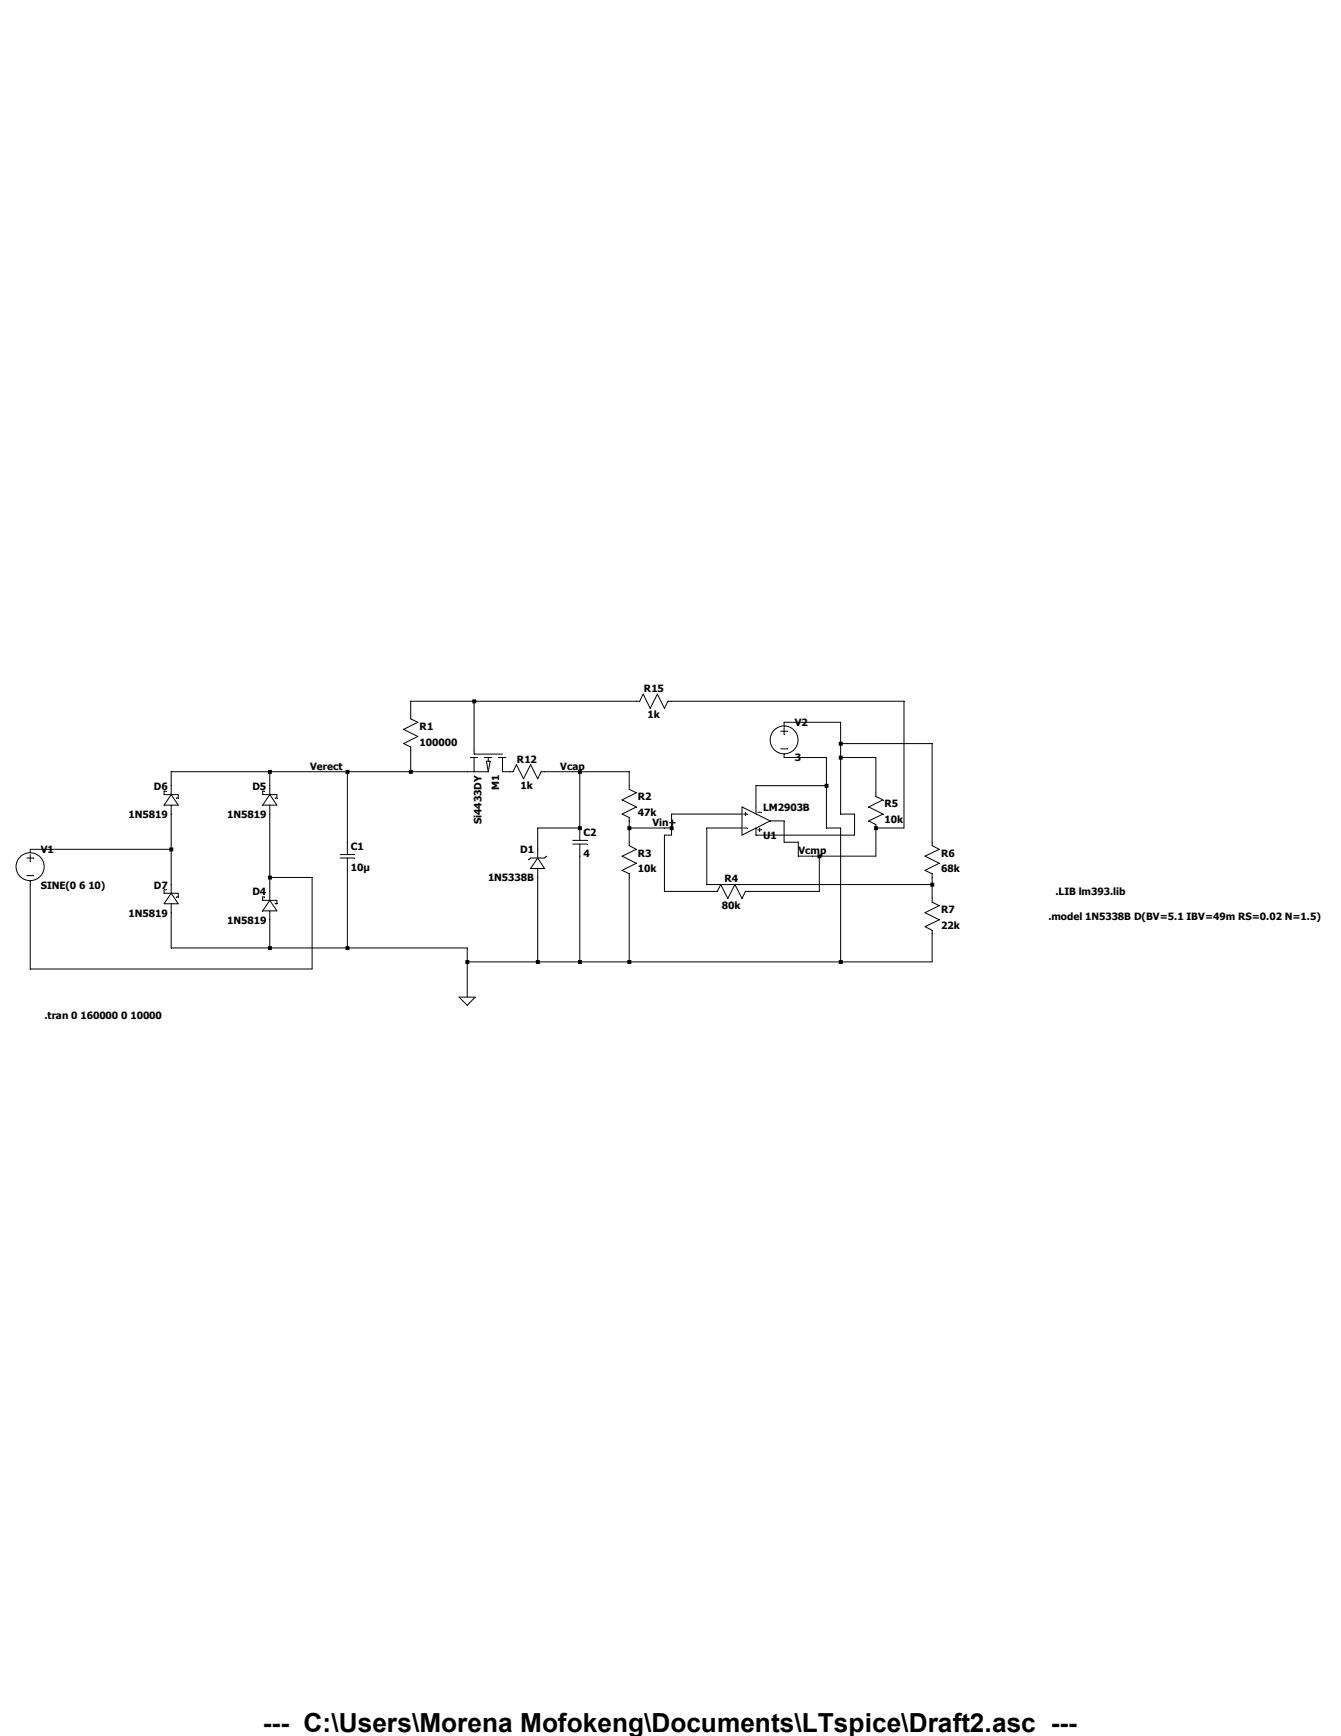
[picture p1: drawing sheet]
<svg xmlns="http://www.w3.org/2000/svg" width="216mm" height="279mm" viewBox="0 0 216 279" stroke-linecap="round" stroke-linejoin="round" font-family="sans-serif">
<g fill="none" stroke="#000" stroke-width=".16">
<path d="M76.3 112.9v8.5h4.6M125.7 117.7h1.1M126.2 116.8v-.6h9.1v14.8h2.3v3.4h-15.9v-1.1M126.2 117.1v1.1M135.3 119.7h14.8v16.4l1.1 .6-2.3 1.1 2.3 1.1-2.3 1.2 1.2 .5v4.6l1.1 .6-2.3 1.1 2.3 1.1-2.3 1.1 1.2 .6v5.1h-74.9M4.3 138.1h1.1M4.9 137.5v1.2M26.7 127.3h-.3v.6h2.3v.5h-.3M27.6 136.7h-22.7v.5M27.6 127.9l1.1 1.7h-2.3zM27.6 129.6v14.2M42.6 127.3h-.3v.6h2.3v.5h-.3"/>
<path d="M43.4 124.2v3.7M43.4 129.6v15.3M43.4 127.9l1.2 1.7h-2.3zM54.8 138.1h2.3M54.8 137.5h2.3M55.9 124.2v13.3M55.9 138.1v14.5M66.1 124.2v-4l-1.1-.5 2.3-1.2-2.3-1.1 2.3-1.2-1.2-.5v-2.8h36.9l.5-1.2 1.2 2.3 1.1-2.3 1.2 2.3 .5-1.1h38v20.4h-4.5M75.8 121.9h1.1M76.3 121.9v2.3M78.1 121.9h1.1M78.3 122.5h.6l-.3 1.7z"/>
<path d="M78.6 124.2h-51v3.7M78.6 121.9v.6M80.3 121.9h1.1M80.9 121.9v2.3h1.7l.5-1.1 1.2 2.2 1.1-2.2 1.2 2.2 .5-1.1h14.2v2.8l1.1 .6-2.2 1.1 2.2 1.2-2.2 1.1 1.1 .6v4.5l1.1 .6-2.2 1.1 2.2 1.1-2.2 1.2 1.1 .5v14.2M86.6 138.1l1.1 1.7h-2.3zM86.6 139.8v15M88 137.8l-.3 .3h-2.3l-.3 .3M92.2 135.3h2.3M92.2 135.8h2.3M93.3 124.2v11.1M93.3 135.8v19M93.3 133.3h-6.7v4.8"/>
<path d="M101.3 133.3h6.8M119.5 131h-11.4v3.4h-1.1v9.1h8.5l.5-1.1 1.2 2.2 1.1-2.2 1.2 2.2 .5-1.1h11.9v-5.7M119.5 129.9l4.5 2.2-4.5 2.3zM119.5 133.3h-5.7v9.1h36.3M119.7 133.3h.6M119.7 131h.6M120 130.7v.6M122 133.6h.6M122 130.7h.6M122.3 133.3v.6M125.7 120.5h1.1M126.2 121.4v.5h6.9v11.4h2.2v21.5"/>
<path d="M133.1 126.4h-11.4v4.6M135.3 121.9h5.7v6.3l1.2 .5-2.3 1.2 2.3 1.1-2.3 1.1 1.1 .6v5.1h-12.5v-2.2h-2.3v-3.5h-2.2M4.3 140.9h1.1M26.7 143.2h-.3v.6h2.3v.6h-.3M27.6 143.8l1.1 1.7h-2.3zM27.6 145.5v7.1h47.6v7.9M42.6 144.4h-.3v.5h2.3v.6h-.3M43.4 141.2h6.8v14.8h-45.3v-14.2M43.4 144.9l1.2 1.7h-2.3zM43.4 146.6v6M73.9 160.5h2.6l-1.3 1.3z"/>
<circle cx="126.2" cy="119.1" r="2.24"/>
<circle cx="4.9" cy="139.5" r="2.25"/>
</g>
<g fill="#000">
<path d="M74.9 154.5h.7v.7h-.7zM76 112.6h.7v.6h-.7zM86.3 154.5h.6v.7h-.6zM93 123.9h.7v.6h-.7zM93 133h.7v.6h-.7zM93 154.5h.7v.7h-.7zM101 133h.6v.6h-.6zM101 154.5h.6v.7h-.6zM107.8 133h.7v.6h-.7zM131.6 137.5h.6v.6h-.6zM132.8 126.2h.6v.6h-.6zM135 119.4h.7v.6h-.7zM135 121.6h.7v.7h-.7zM135 154.5h.7v.7h-.7zM140.7 133h.7v.6h-.7zM149.8 142.1h.6v.6h-.6z" fill-rule="evenodd"/>
<path d="M27.3 136.4h.6v.6h-.6zM43.1 123.9h.7v.6h-.7zM43.1 140.9h.7v.7h-.7zM43.1 152.3h.7v.6h-.7zM55.6 123.9h.7v.6h-.7zM55.6 152.3h.7v.6h-.7zM65.8 123.9h.7v.6h-.7z" fill-rule="evenodd"/>
</g>
<text font-size="4.2" x="42.3" y="278.7">--- C:\Users\Morena Mofokeng\Documents\LTspice\Draft2.asc ---</text>
<g font-size="1.6">
<text x="103.7" y="111.4">R15</text>
<text x="67.6" y="117.5">R1</text>
<text x="104.3" y="115.6">1k</text>
<text x="128" y="116.9">V2</text>
<text x="49.9" y="123.9">Verect</text>
<text x="67.6" y="120">100000</text>
<text x="83.2" y="122.7">R12</text>
<text x="90.2" y="123.9">Vcap</text>
<text x="128" y="122.6">3</text>
<text x="20.7" y="131.7">1N5819</text>
<text x="24.8" y="127.1">D6</text>
<text x="36.6" y="131.7">1N5819</text>
<text x="40.6" y="127.1">D5</text>
<text x="80.3" y="127.2" transform="rotate(-90 80.3 127.2)">M1</text>
<text x="83.8" y="127">1k</text>
<text x="102.7" y="128.8">R2</text>
<text x="102.7" y="131.4">47k</text>
<text x="122.9" y="130.5">LM2903B</text>
<text x="142.4" y="129.9">R5</text>
<text x="6.6" y="137.3">V1</text>
<text x="56.5" y="136.7">C1</text>
<text x="77.5" y="132.7" transform="rotate(-90 77.5 132.7)">Si4433DY</text>
<text x="83.7" y="137.3">D1</text>
<text x="93.9" y="134.5">C2</text>
<text x="93.9" y="137.9">4</text>
<text x="102.7" y="137.9">R3</text>
<text x="105" y="132.9">Vin+</text>
<text x="122.9" y="135">U1</text>
<text x="128.6" y="137.5">Vcmp</text>
<text x="142.4" y="132.5">10k</text>
<text x="151.5" y="137.9">R6</text>
<text x="6.6" y="143">SINE(0 6 10)</text>
<text x="24.8" y="143">D7</text>
<text x="56.5" y="140.2">10µ</text>
<text x="78.6" y="141.9">1N5338B</text>
<text x="102.7" y="140.4">10k</text>
<text x="116.6" y="142">R4</text>
<text x="151.5" y="140.4">68k</text>
<text x="20.7" y="147.5">1N5819</text>
<text x="36.6" y="148.7">1N5819</text>
<text x="40.6" y="144.1">D4</text>
<text x="116.2" y="146.2">80k</text>
<text x="151.5" y="146.9">R7</text>
<text x="151.5" y="149.5">22k</text>
<text x="168.8" y="148.1">.model 1N5338B D(BV=5.1 IBV=49m RS=0.02 N=1.5)</text>
<text x="169.9" y="144.1">.LIB lm393.lib</text>
<text x="7.2" y="164">.tran 0 160000 0 10000</text>
</g>
</svg>
